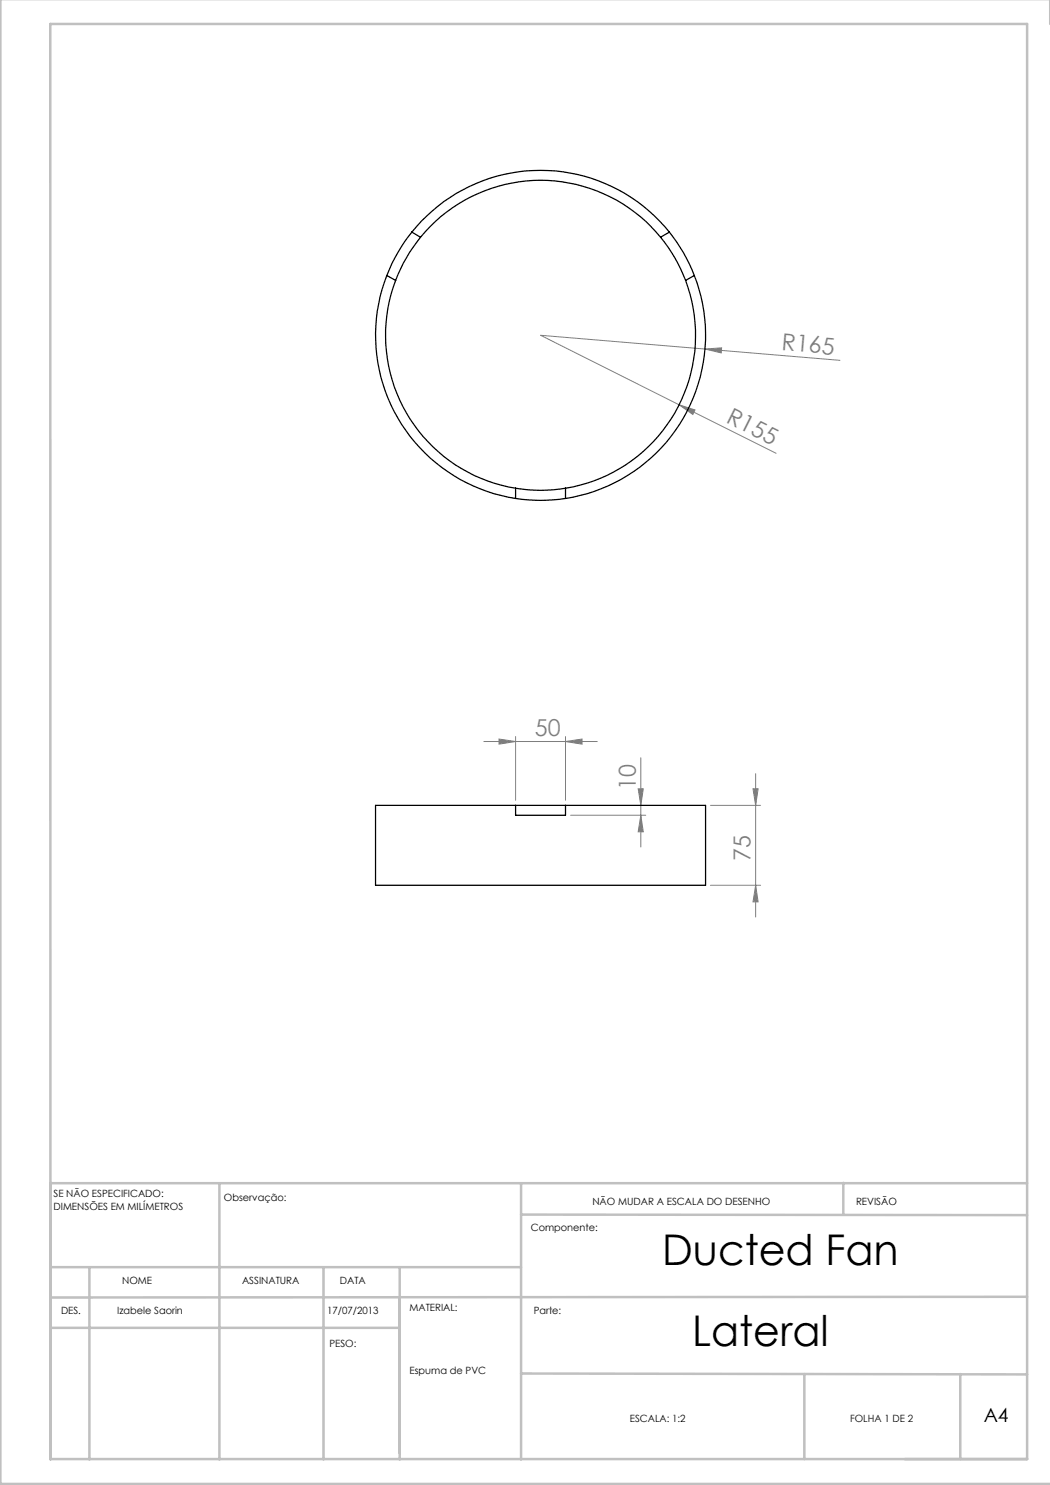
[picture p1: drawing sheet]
<svg xmlns="http://www.w3.org/2000/svg" width="210mm" height="297mm" viewBox="0 0 210 297" stroke-linecap="round" stroke-linejoin="round" font-family="sans-serif">
<g fill="none" stroke="#808080" stroke-width=".2">
<path d="M141 69.8l3.3-.2v1zM168 72.1l-59.9-5 47.1 23.6M135.8 81l3.2 1-.4 .9zM96.8 148.3h22.7M99.8 147.8l3.3 .5-3.3 .5zM103.1 147.3v12.8M113.1 148.3l3.3-.5v1zM113.1 147.3v12.8M127.6 157.8h1.1l-.5 3.3zM128.2 151.5v17.9M150.6 157.8h1l-.5 3.3zM151.1 154.7v28.7"/>
<path d="M114.1 163.1h15.1M128.2 163.1l.5 3.3h-1.1zM142.1 177.1h10M142.1 161.1h10M151.1 177.1l.5 3.3h-1z"/>
</g>
<g fill="none" stroke="#c0c0c0" stroke-width=".5">
<path d="M.1 -.1v296.9h210M210 0v4.8M10.1 4.8h195.3v287h-195.3zM43.9 236.6v55.3M104.2 236.6v55.3M168.7 236.6v6.3M205.4 236.6h-195.3v55.3M10.1 253.4h94.1M17.9 253.6v38.3M64.7 253.6v38.3M79.9 253.4v38.5M104.2 242.9l101.2 .1"/>
<path d="M205.4 259.4l-195.3 .1M10.1 265.6h69.8M104.2 274.7l101.2 .2M160.9 274.8v17M192.1 274.8v17"/>
</g>
<g fill="#808080">
<path d="M135.8 81l3.2 1-.4 .9z"/>
<path d="M141 69.8l3.3-.2v1z"/>
<path d="M99.8 147.8l3.3 .5-3.3 .5zM113.1 148.3l3.3-.5v1z"/>
<path d="M151.1 177.1l.5 3.3h-1zM150.6 157.8h1l-.5 3.3zM128.2 163.1l.5 3.3h-1.1zM127.6 157.8h1.1l-.5 3.3z"/>
</g>
<g fill="none" stroke="#000" stroke-width=".25">
<path d="M77.4 55.1a33 33 0 0 0 25.7 44.6M77.4 55.1l1.7 1M79.1 56.1a31 31 0 0 0 24 41.5M82.4 46.4a33 33 0 0 1 51.5 0M82.4 46.4a33.1 33.1 0 0 0-5 8.7M82.4 46.4l1.7 1M84.1 47.4a31 31 0 0 1 48 0M84.1 47.4a32.3 32.3 0 0 0-5 8.7M132.1 47.4a31.2 31.2 0 0 1 5 8.7M133.9 46.4a31.8 31.8 0 0 1 5 8.7M133.9 46.4l-1.8 1M137.1 56.1a31 31 0 0 1-24 41.5"/>
<path d="M138.9 55.1a33 33 0 0 1-25.8 44.6M138.9 55.1l-1.8 1M103.1 97.6a29.6 29.6 0 0 0 10 0M103.1 99.7a32.3 32.3 0 0 0 10 0M103.1 97.6v2.1M113.1 97.6v2.1M103.1 161.1h-28v16h66v-16h-28M103.1 161.1v2h10v-2M103.1 161.1h10"/>
</g>
<g font-size="8.5">
<text x="132.4" y="253.1">Ducted Fan</text>
<text x="138.4" y="269.3">Lateral</text>
</g>
<g font-size="4.7" fill="#808080">
<text x="156.3" y="70" transform="rotate(5 156.3 70)">R165</text>
<text x="145.1" y="84.4" transform="rotate(27 145.1 84.4)">R155</text>
<text x="107" y="147.3">50</text>
<text x="127.2" y="158" transform="rotate(-90 127.2 158)">10</text>
<text x="150.1" y="172.3" transform="rotate(-90 150.1 172.3)">75</text>
</g>
<text font-size="3.9" x="196.8" y="284.5">A4</text>
<g font-size="2">
<text x="10.7" y="239.5">SE NÃO ESPECIFICADO:</text>
<text x="10.7" y="242">DIMENSÕES EM MILÍMETROS</text>
<text x="44.8" y="240.3">Observação:</text>
<text x="118.5" y="240.9">NÃO MUDAR A ESCALA DO DESENHO</text>
<text x="171.2" y="240.9">REVISÃO</text>
<text x="106.2" y="246.2">Componente:</text>
<text x="24.4" y="256.9">NOME</text>
<text x="48.4" y="256.9">ASSINATURA</text>
<text x="68" y="256.9">DATA</text>
<text x="12.2" y="262.7">DES.</text>
<text x="23.4" y="262.7">Izabele Saorin</text>
<text x="65.4" y="262.7">17/07/2013</text>
<text x="81.9" y="262.3">MATERIAL:</text>
<text x="106.7" y="262.7">Parte:</text>
<text x="65.9" y="269.3">PESO:</text>
<text x="81.9" y="274.8">Espuma de PVC</text>
<text x="126" y="284.5">ESCALA: 1:2</text>
<text x="170" y="284.5">FOLHA 1 DE 2</text>
</g>
</svg>
